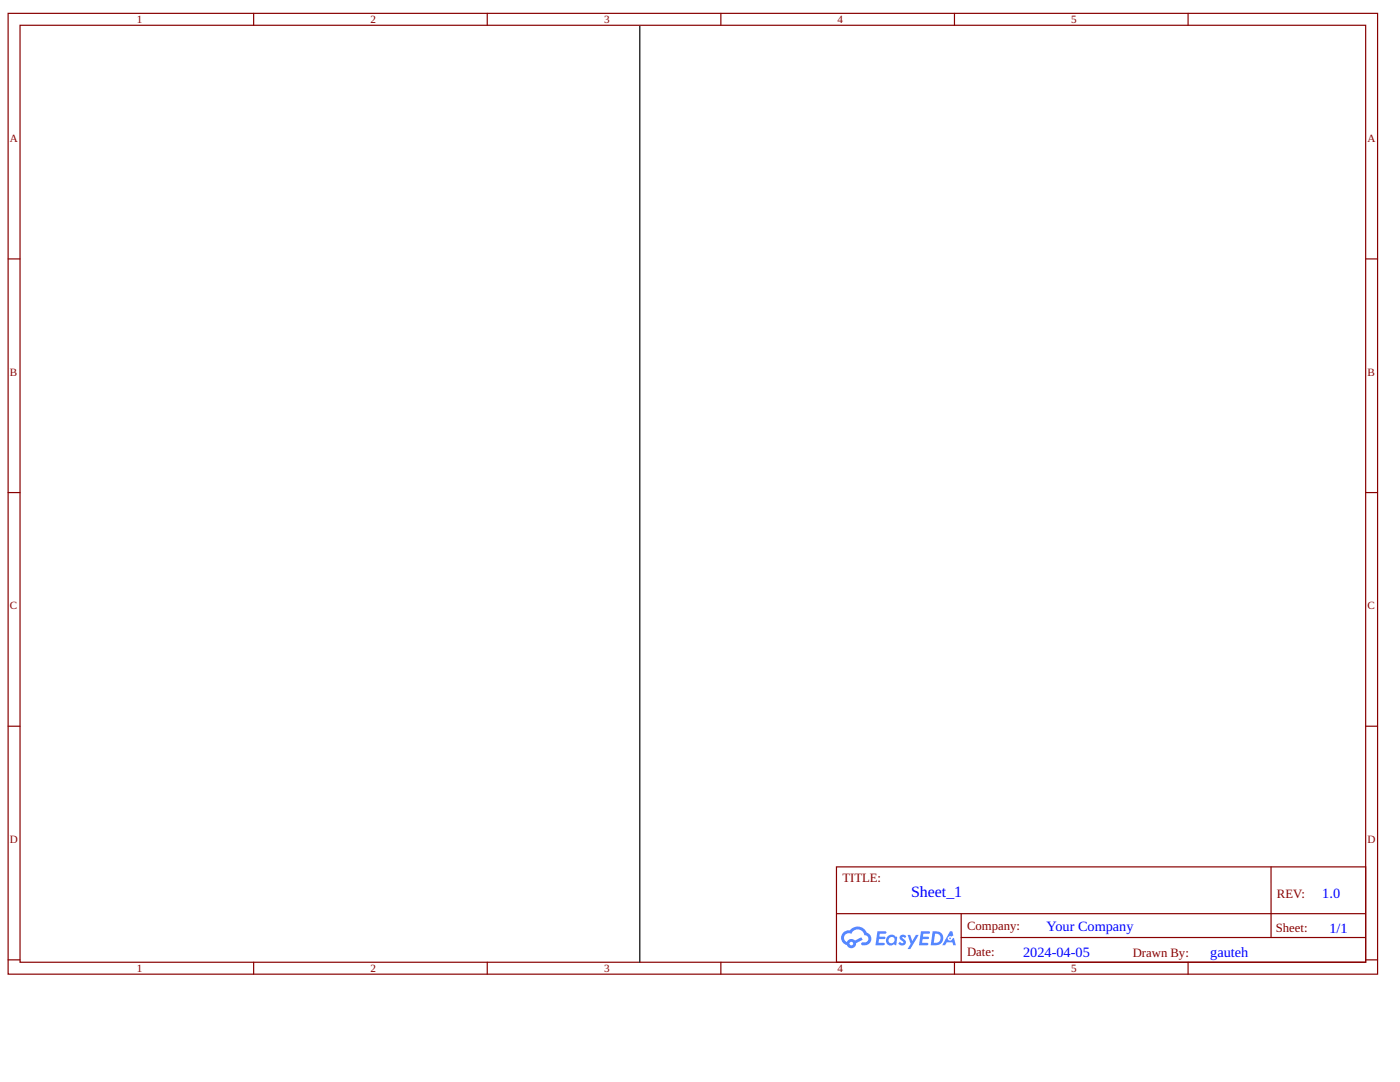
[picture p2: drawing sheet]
<svg xmlns="http://www.w3.org/2000/svg" width="279mm" height="216mm" viewBox="0 0 279 216" stroke-linecap="round" stroke-linejoin="round" font-family="sans-serif">
<g fill="none" stroke="#800" stroke-width=".24">
<path d="M1.6 2.7h273.3v191.7h-273.3zM4 5h268.5v187h-268.5zM50.6 2.7v2.3M97.2 2.7v2.3M143.9 2.7v2.3M190.5 2.7v2.3M237.1 2.7v2.3M1.6 51.7h2.4M272.5 51.7h2.4M1.6 98.3h2.4M272.5 98.3h2.4M1.6 144.9h2.4"/>
<path d="M272.5 144.9h2.4M166.9 173h105.6v19h-105.6zM253.7 173v14.1M1.6 191.5h2.4M50.6 192v2.4M97.2 192v2.4M143.9 192v2.4M167 182.3h105.5M190.5 192v2.4M191.8 187.1h80.7M191.8 182.3v9.5M237.1 192v2.4"/>
<path d="M272.5 191.5h2.4"/>
</g>
<g fill="#58f">
<path d="M179.7 186.7l.5-.2 .4 .1 .3 .2-.3 .4a.31 .31 0 0 0-.2-.2 .31 .31 0 0 0-.4 .1l.1 .1a.8 .8 0 0 1 .6 .6 .8 .8 0 0 1-.2 .8l-.7 .1-.5-.4 .3-.4 .5 .3 .2-.2a1.11 1.11 0 0 1-.7-1.2z"/>
<path d="M181.1 186.5h.5l.5 1.3 .7-1.3h.6l-1.7 2.9h-.6l.6-1.1z"/>
<path d="M175.1 185.8l1.7 .1 .1 .2-.2 .2h-1.1l-.1 .6h1l.2 .2-.2 .3h-1.1l-.1 .7h1l.2 .1v.3l-1.8 .1z"/>
<path d="M183.8 185.8l1.7 .1 .1 .2-.2 .2h-1.1l-.1 .6h1l.2 .2-.2 .3h-1.1l-.1 .7h1l.2 .1v.3l-1.8 .1z"/>
<path d="M189.6 185.8h.4l.3 .9-.4 .2a.46 .46 0 0 0-.7 .2 .46 .46 0 0 0 .3 .6 .46 .46 0 0 0 .6-.4l.3-.2 .4 1.5h-.6l-.1-.6h-1.2l-.3 .6h-.6z"/>
<path d="M186.1 185.8l-.4 2.8h.9a1.42 1.42 0 0 0 1.7-1.4 1.42 1.42 0 0 0-1.7-1.4zM186.6 186.3a.96 .96 0 0 1 1.1 1.1 .96 .96 0 0 1-1.3 .7z"/>
<path d="M177.2 186.8a1.04 1.04 0 0 0-.2 1.4 1.04 1.04 0 0 0 1.4 .3l.5 .1 .2-1.5-.4-.2a.94 .94 0 0 0-1.5-.1zM177.3 187.6a.62 .62 0 0 1 1.2 0 .62 .62 0 0 1-1.2 0z"/>
<path d="M168.3 186.1a1.48 1.48 0 0 0 .7 2.5 .95 .95 0 0 0 1.1 .6 .95 .95 0 0 0 .7-1l1.4-.7-.3-.5-1.3 .7a.96 .96 0 0 0-1.6 .3 .93 .93 0 0 1-.4-1.3 .93 .93 0 0 1 1.3-.4 1.4 1.4 0 0 1 1.4-.8 1.4 1.4 0 0 1 1.3 1.1 .77 .77 0 0 1 .7 1 .77 .77 0 0 1-1.2 .4l-.2 .2v.3a1.31 1.31 0 0 0 1.8-.6 1.31 1.31 0 0 0-.7-1.8 2.06 2.06 0 0 0-3.5-.5l-.7 .1zM169.5 188.3a.4 .4 0 0 1 .8 0 .4 .4 0 0 1-.8 0z"/>
<circle cx="189.6" cy="187.2" r=".18"/>
</g>
<path d="M127.7 5.3v186.7" fill="none" stroke="#000" stroke-width=".24"/>
<text font-size="3.2" fill="#00f" x="181.8" y="179.1">Sheet_1</text>
<g font-size="2.9" fill="#00f">
<text x="263.9" y="179.2">1.0</text>
<text x="208.9" y="185.7">Your Company</text>
<text x="204.2" y="190.9">2024-04-05</text>
<text x="241.5" y="190.9">gauteh</text>
<text x="265.3" y="186.2">1/1</text>
</g>
<g font-size="2.5" fill="#800">
<text x="168.1" y="176.1">TITLE:</text>
<text x="254.9" y="179.2">REV:</text>
<text x="193" y="185.6">Company:</text>
<text x="193" y="190.8">Date:</text>
<text x="226.1" y="190.9">Drawn By:</text>
<text x="254.6" y="186.1">Sheet:</text>
</g>
<g font-size="2.2" fill="#800">
<text x="27.3" y="4.7">1</text>
<text x="73.9" y="4.7">2</text>
<text x="120.6" y="4.7">3</text>
<text x="167.2" y="4.7">4</text>
<text x="213.8" y="4.7">5</text>
<text x="2" y="28.4">A</text>
<text x="272.9" y="28.4">A</text>
<text x="2" y="75">B</text>
<text x="272.9" y="75">B</text>
<text x="2" y="121.6">C</text>
<text x="272.9" y="121.6">C</text>
<text x="2" y="168.2">D</text>
<text x="272.9" y="168.2">D</text>
<text x="27.3" y="194">1</text>
<text x="73.9" y="194">2</text>
<text x="120.6" y="194">3</text>
<text x="167.2" y="194">4</text>
<text x="213.8" y="194">5</text>
</g>
</svg>
